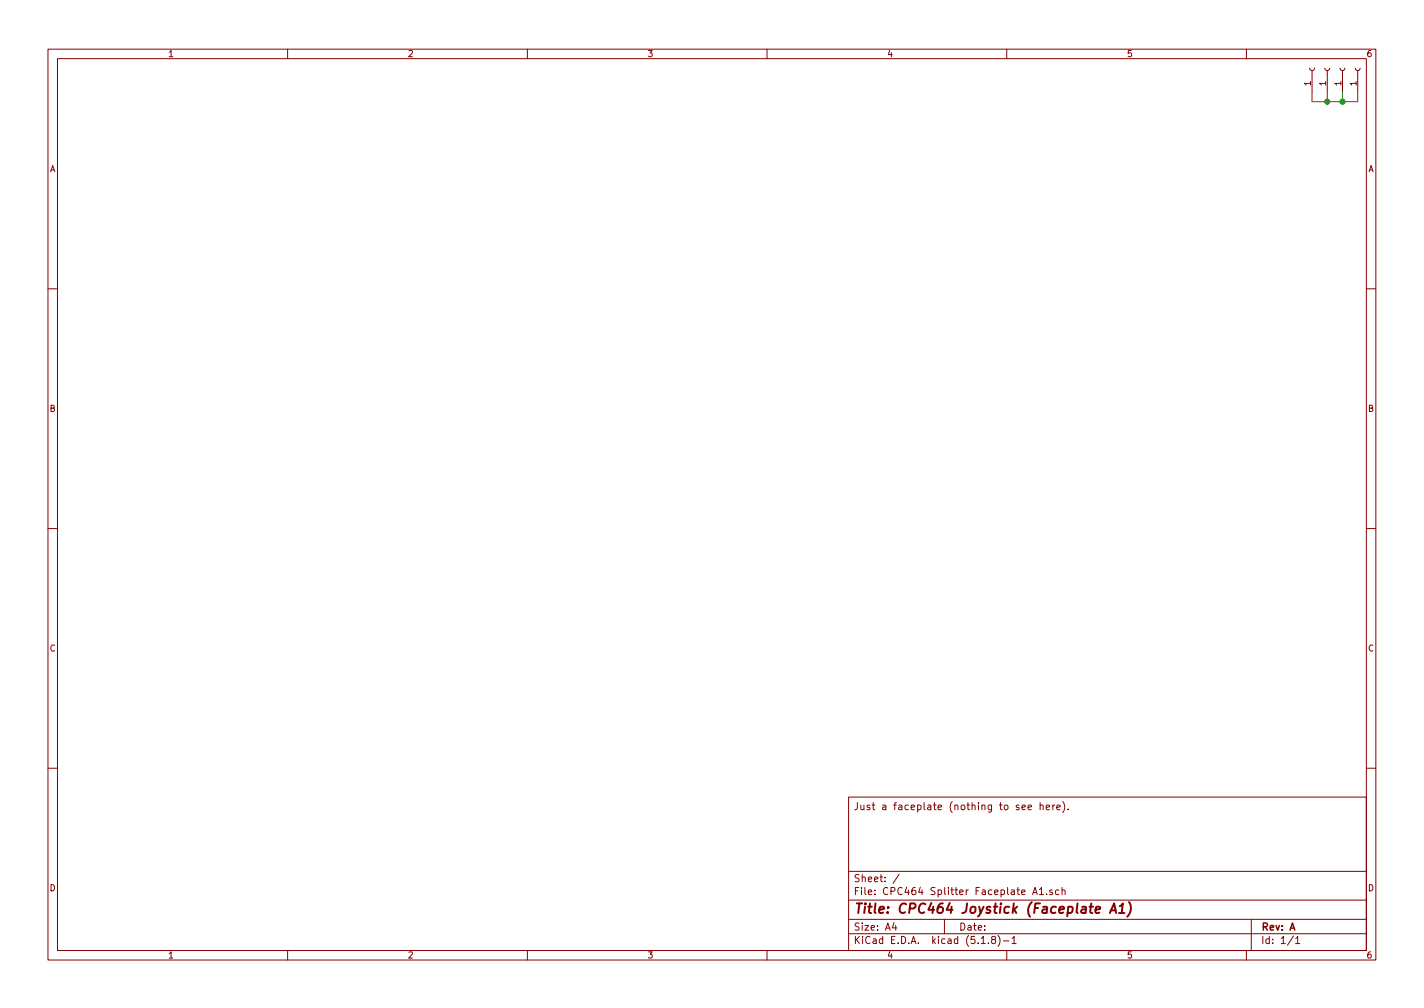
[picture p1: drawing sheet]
<svg xmlns="http://www.w3.org/2000/svg" width="297mm" height="210mm" viewBox="0 0 297 210" stroke-linecap="round" stroke-linejoin="round" font-family="sans-serif">
<g fill="none" stroke="#840000" stroke-width=".21">
<path d="M10 10.3h277v189.9h-277zM12 12.2h273v186.1h-273zM60 10.3v1.9M110 10.3v1.9M160 10.3v1.9M210 10.3v1.9M260 10.3v1.9M273.2 14.2l.1 .3 .3 .2 .4-.1 .2-.4M273.7 14.7v4.6M276.4 14.2l.1 .3 .3 .2 .4-.1 .2-.4M276.9 14.7v4.6M279.5 14.2l.1 .3 .4 .2 .3-.1 .2-.4"/>
<path d="M280 14.7v4.6M282.7 14.2l.1 .3 .3 .2 .4-.1 .2-.4M283.2 14.7v4.6M10 60.2h2M285 60.2h2M10 110.3h2M285 110.3h2M10 160.2h2M177 166.3h108v32h-108zM213.2 168.4l.7-.1-.1-.3-.4-.1-.2 .2 .1 .7h.5M214.5 168.4l.7-.1-.1-.3-.4-.1-.2 .2v.7h.6M217 168l.2-.1 .3 .1 .1 .9"/>
<path d="M217 167.4v1.5M218.2 168.4l.7-.1v-.3l-.4-.1-.3 .2 .1 .7h.6M219.6 167.9v1M220 167.9l-.4 .3M220.4 168.4l.8-.1-.1-.3-.4-.1-.3 .2 .1 .7h.6M221.7 167.2a1.71 1.71 0 0 1 0 2.3M222.8 168.8v.1M285 160.2h2M60 198.3v1.9M110 198.3v1.9M160 198.3v1.9M177 194.8h108"/>
<path d="M177 191.8h108M177 187.8h108M177 181.8h108M186.5 192.5l-.4 1h1M186.8 193v1M187.6 182.3l-1.3 2M197 191.8v3M204.7 196.8h.8M206.2 196.7v.1M207.1 196l-.3-.3 .3-.4 .5 .2-.1 .4a.52 .52 0 0 0-.6 .2 .52 .52 0 0 0 .1 .6l.4 .1 .2-.1 .1-.4-.3-.3M208.2 195.1a1.71 1.71 0 0 1 0 2.3M209.3 196.3h1.2"/>
<path d="M210 198.3v1.9M211.1 195.8l.4-.5v1.5M211.1 196.8h.9M215.4 186.6l.5-1.5 .5 1.5M215.5 186.2h.8M216.8 185.5l.4-.4v1.5M216.8 186.6h.9M218.3 186.5v.1M219.5 185.7l-.3-.1-.3 .2 .1 .2 .5 .2v.3h-.6M220.9 185.7l-.5-.1-.2 .3v.6l.2 .1 .5-.1M221.5 185.7l.2-.1 .4 .1 .1 .9M221.5 185.1v1.5"/>
<path d="M260 198.3v1.9M261 191.8v6.5M269.8 195.2l-1.2 2M270.3 195.8l.4-.5v1.5M270.3 196.8h.8"/>
</g>
<path d="M228.5 189.8l1-.2-.1-.4h-.7l-.2 1 .2 .2 .6-.1M231.5 190.4l.9-2 .4 2M231.7 189.9h1M233.4 190.4h1.1M233.6 189l.6-.6-.2 2M235.5 188.2a2.31 2.31 0 0 1-.4 3" fill="none" stroke="#840000" stroke-width=".41"/>
<path d="M273.7 19.3v1.9h9.5v-1.9M276.9 19.3v1.9M280 19.3v1.9" fill="none" stroke="#008400" stroke-width=".21"/>
<g fill="#008400" stroke="#008400" stroke-width=".25">
<circle cx="280" cy="21.2" r=".51"/>
<circle cx="276.9" cy="21.2" r=".51"/>
</g>
<text font-size="2.8" fill="#840000" x="178" y="190.5">Title: CPC464 Joystick (Faceplate A1)</text>
<g font-size="2.1" fill="#840000">
<text x="178" y="169">Just a faceplate (nothing to see here).</text>
<text x="178" y="184">Sheet: /</text>
<text x="178" y="186.7">File: CPC464 Splitter Faceplate A1.sch</text>
<text x="178" y="196.9">KiCad E.D.A. kicad (5.1.8)-1</text>
<text x="178" y="194.1">Size: A4</text>
<text x="200" y="194.1">Date:</text>
<text x="263" y="194.1">Rev: A</text>
<text x="263" y="196.9">Id: 1/1</text>
</g>
<g font-size="1.8" fill="#840000">
<text x="35" y="11.9">1</text>
<text x="85" y="11.9">2</text>
<text x="135" y="11.9">3</text>
<text x="185" y="11.9">4</text>
<text x="235" y="11.9">5</text>
<text x="285" y="11.9">6</text>
<text x="273.4" y="17.9" transform="rotate(-90 273.4 17.9)">1</text>
<text x="276.6" y="17.9" transform="rotate(-90 276.6 17.9)">1</text>
<text x="279.8" y="17.9" transform="rotate(-90 279.8 17.9)">1</text>
<text x="283" y="17.9" transform="rotate(-90 283 17.9)">1</text>
<text x="10.4" y="35.9">A</text>
<text x="285.4" y="35.9">A</text>
<text x="10.4" y="85.9">B</text>
<text x="285.4" y="85.9">B</text>
<text x="10.4" y="135.9">C</text>
<text x="285.4" y="135.9">C</text>
<text x="10.4" y="185.9">D</text>
<text x="285.4" y="185.9">D</text>
<text x="35" y="199.9">1</text>
<text x="85" y="199.9">2</text>
<text x="135" y="199.9">3</text>
<text x="185" y="199.9">4</text>
<text x="235" y="199.9">5</text>
<text x="285" y="199.9">6</text>
</g>
</svg>
